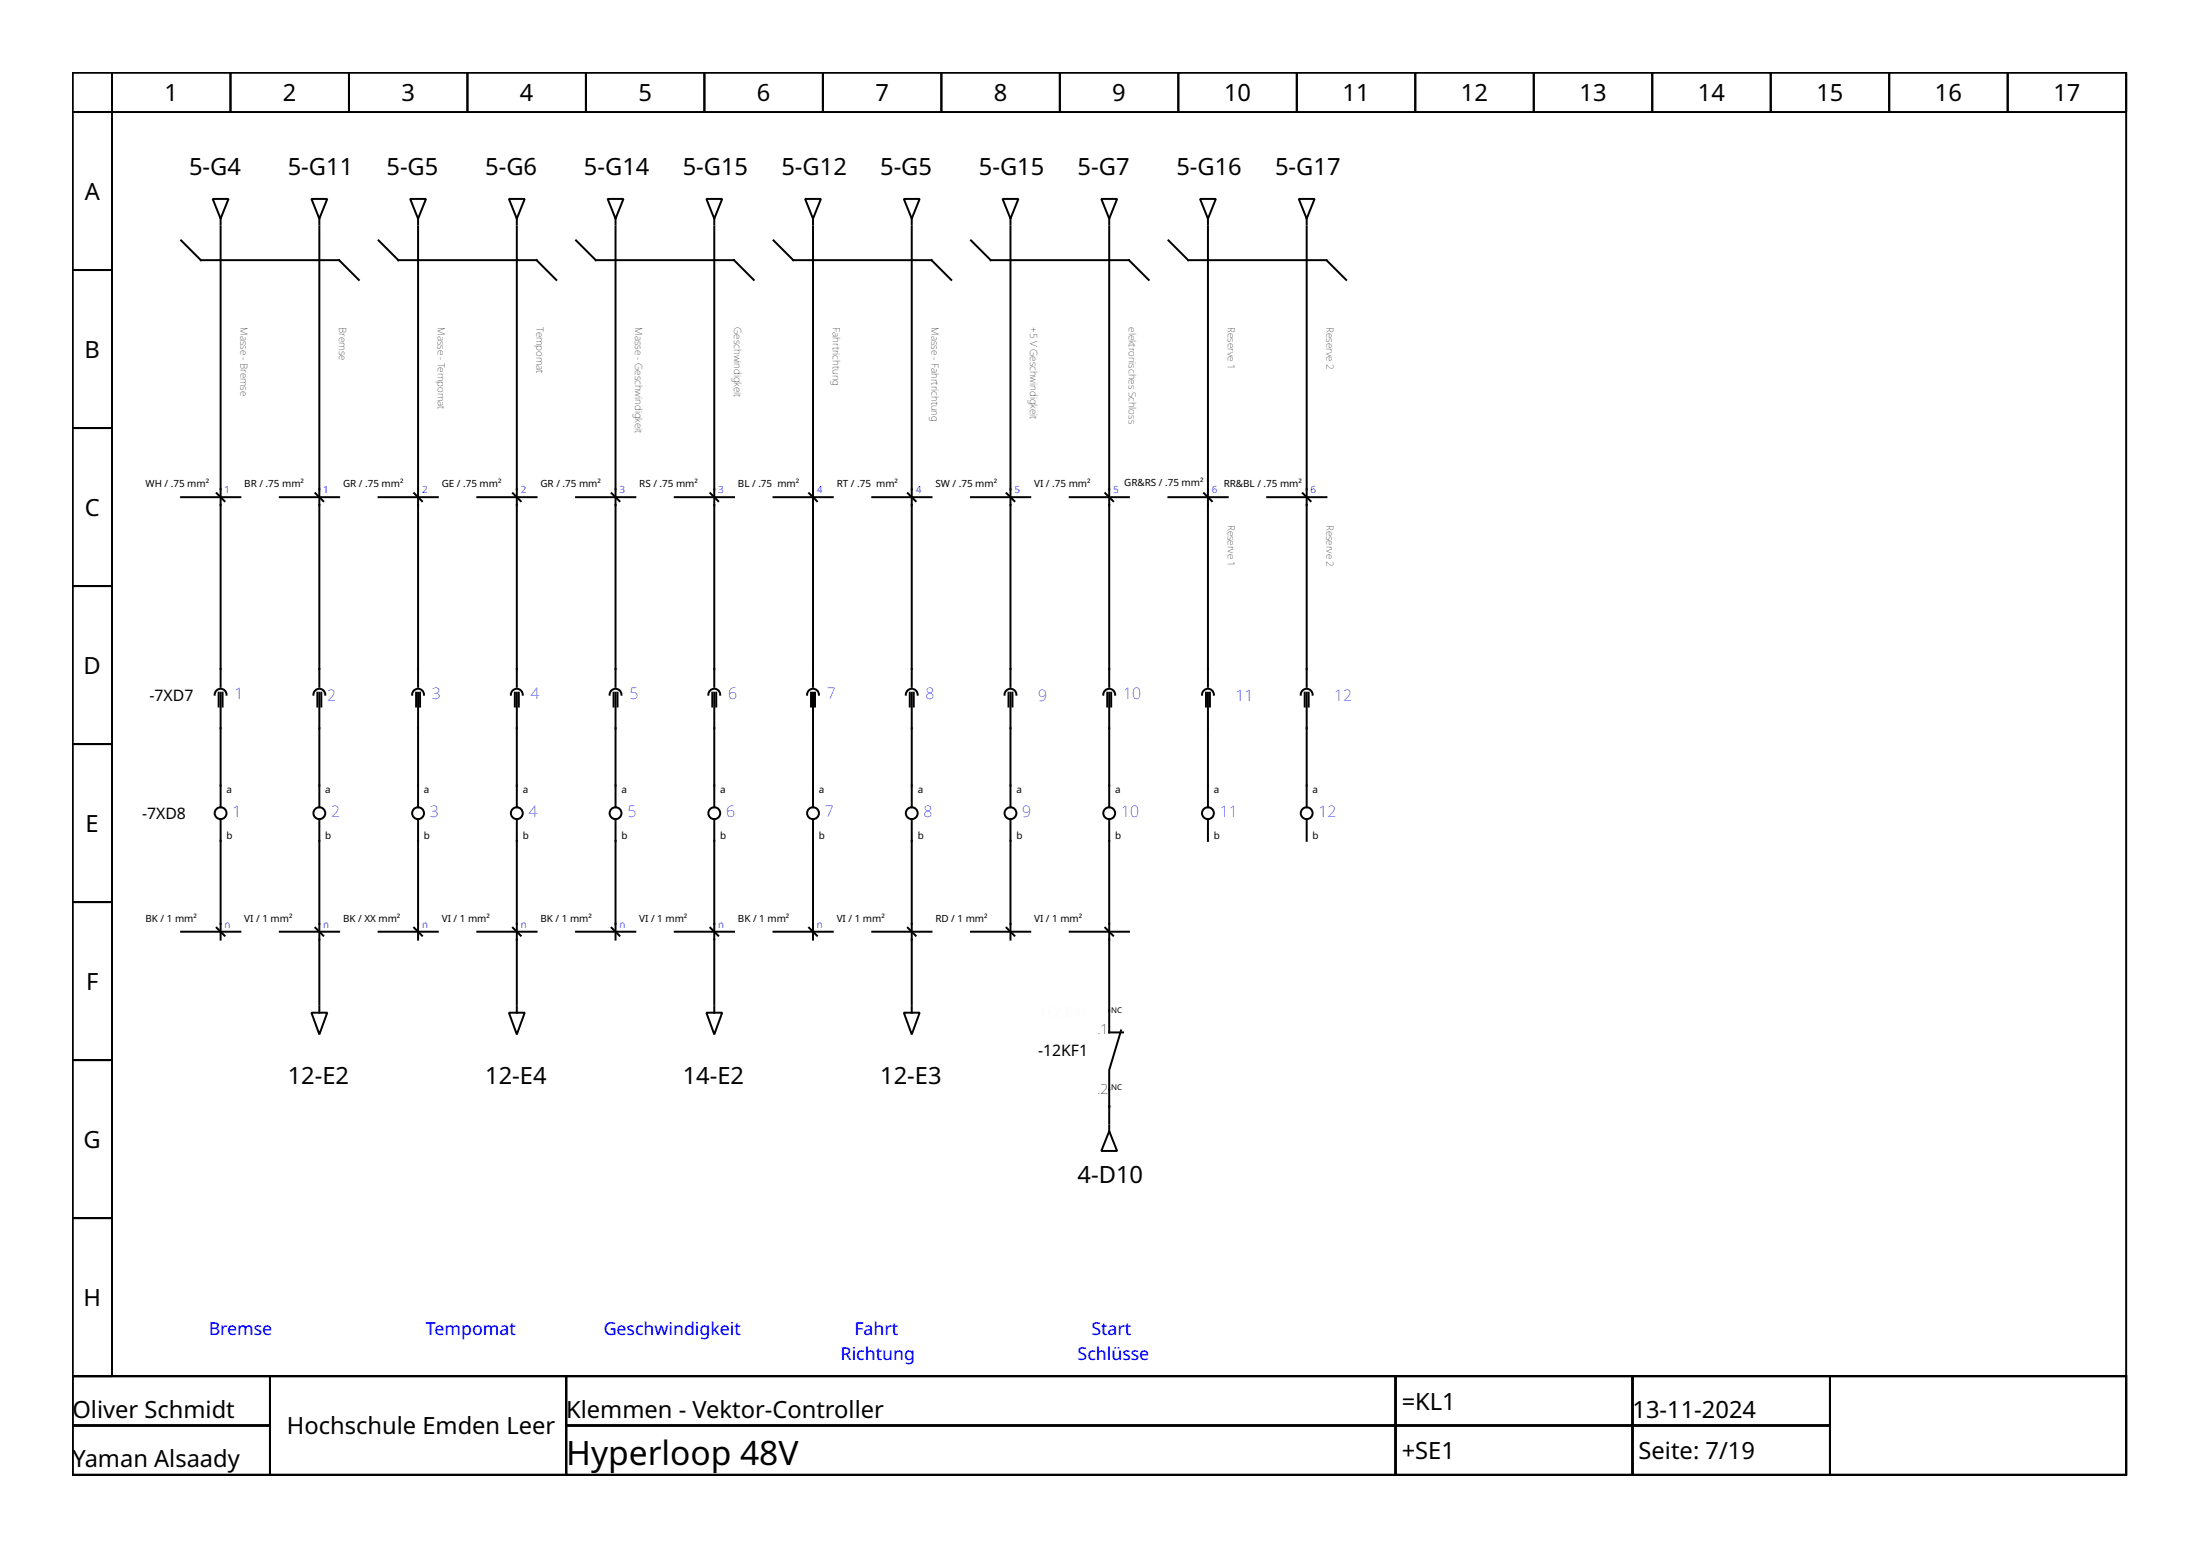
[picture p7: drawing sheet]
<svg xmlns="http://www.w3.org/2000/svg" width="297mm" height="210mm" viewBox="0 0 297 210" stroke-linecap="round" stroke-linejoin="round" font-family="sans-serif">
<g fill="none" stroke="#000" stroke-width=".27">
<path d="M9.8 9.8h277.3v176h-277.3zM9.8 9.8h5.3v5.3h-5.3zM9.8 15.1h5.3v21.4h-5.3zM15.1 9.8h16v5.3h-16zM31.1 9.8h16v5.3h-16zM47.1 9.8h16v5.3h-16zM63.1 9.8h16v5.3h-16zM79.1 9.8h16v5.3h-16zM95.1 9.8h16v5.3h-16zM111.1 9.8h16v5.3h-16zM127.1 9.8h16v5.3h-16zM143.1 9.8h16v5.3h-16z"/>
<path d="M159.1 9.8h16v5.3h-16zM175.1 9.8h16v5.3h-16zM191.1 9.8h16v5.3h-16zM207.1 9.8h16v5.3h-16zM223.1 9.8h16v5.3h-16zM239.1 9.8h16v5.3h-16zM255.1 9.8h16v5.3h-16zM271.1 9.8h16v5.3h-16zM9.8 36.5h5.3v21.3h-5.3zM24.5 32.5l2.6 2.6h18.7l2.6 2.7M28.7 26.9h2.2l-1.1 2.6zM29.8 30.6v62.1"/>
<path d="M29.8 29.5v.8M42.1 26.9h2.1l-1.1 2.6zM43.1 29.5v.8M43.1 30.6v62.1M51.1 32.5l2.7 2.6h18.6l2.7 2.7M55.4 26.9h2.1l-1.1 2.6zM56.4 30.6v62.1M56.4 29.5v.8M68.7 26.9h2.1l-1 2.6zM69.8 29.5v.8M69.8 30.6v62.1M77.8 32.5l2.6 2.6h18.7l2.7 2.7"/>
<path d="M82 26.9h2.2l-1.1 2.6zM83.1 29.5v.8M83.1 30.6v62.1M95.4 26.9h2.1l-1.1 2.6zM96.4 29.5v.8M96.4 30.6v62.1M104.4 32.5l2.7 2.6h18.7l2.6 2.7M108.7 26.9h2.1l-1 2.6zM109.8 29.5v.8M109.8 30.6v62.1M122 26.9h2.2l-1.1 2.6zM123.1 29.5v.8"/>
<path d="M123.1 30.6v62.1M131.1 32.5l2.7 2.6h18.6l2.7 2.7M135.4 26.9h2.1l-1.1 2.6zM136.4 29.5v.8M136.4 30.6v62.1M148.7 26.9h2.1l-1 2.6zM149.8 29.5v.8M149.8 30.6v62.1M157.8 32.5l2.6 2.6h18.7l2.7 2.7M162 26.9h2.2l-1.1 2.6zM163.1 29.5v.8M163.1 30.6v62.1"/>
<path d="M175.4 26.9h2.1l-1.1 2.6zM176.4 30.6v62.1M176.4 29.5v.8M9.8 57.8h5.3v21.3h-5.3zM9.8 79.1h5.3v21.3h-5.3zM24.5 67.1h8M29.3 66.6l1 1M37.8 67.1h8M42.6 66.6l1 1M51.1 67.1h8M55.9 66.6l1.1 1M64.4 67.1h8"/>
<path d="M69.2 66.6l1.1 1M77.8 67.1h8M82.6 66.6l1 1M91.1 67.1h8M95.9 66.6l1.1 1M104.4 67.1h8M109.2 66.6l1.1 1M117.8 67.1h8M122.6 66.6l1 1M131.1 67.1h8M135.9 66.6l1.1 1M144.4 67.1h8"/>
<path d="M149.2 66.6l1.1 1M157.8 67.1h8M162.6 66.6l1 1M171.1 67.1h8M175.9 66.6l1.1 1M29 93.8a.8 .8 0 0 1 .8-.8 .8 .8 0 0 1 .8 .8M29.5 93.5v1.9M29.8 93.5v15.5M30.1 93.5v1.9M42.3 93.8a.8 .8 0 0 1 .8-.8 .8 .8 0 0 1 .8 .8M42.9 93.5v1.9M43.1 93.5v15.5"/>
<path d="M43.4 93.5v1.9M55.6 93.8a.8 .8 0 0 1 .8-.8 .8 .8 0 0 1 .8 .8M56.2 93.5v1.9M56.4 93.5v15.5M56.7 93.5v1.9M69 93.8a.8 .8 0 0 1 .8-.8 .8 .8 0 0 1 .8 .8M69.5 93.5v1.9M69.8 93.5v15.5M70 93.5v1.9M82.3 93.8a.8 .8 0 0 1 .8-.8 .8 .8 0 0 1 .8 .8M82.8 93.5v1.9M83.1 93.5v15.5"/>
<path d="M83.4 93.5v1.9M95.6 93.8a.8 .8 0 0 1 .8-.8 .8 .8 0 0 1 .8 .8M96.2 93.5v1.9M96.4 93.5v15.5M96.7 93.5v1.9M109 93.8a.8 .8 0 0 1 .8-.8 .8 .8 0 0 1 .8 .8M109.5 93.5v1.9M109.8 93.5v15.5M110 93.5v1.9M122.3 93.8a.8 .8 0 0 1 .8-.8 .8 .8 0 0 1 .8 .8M122.8 93.5v1.9M123.1 93.5v15.5"/>
<path d="M123.4 93.5v1.9M135.6 93.8a.8 .8 0 0 1 .8-.8 .8 .8 0 0 1 .8 .8M136.2 93.5v1.9M136.4 93.5v15.5M136.7 93.5v1.9M149 93.8a.8 .8 0 0 1 .8-.8 .8 .8 0 0 1 .8 .8M149.5 93.5v1.9M149.8 93.5v15.5M150 93.5v1.9M162.3 93.8a.8 .8 0 0 1 .8-.8 .8 .8 0 0 1 .8 .8M162.8 93.5v1.9M163.1 93.5v15.5"/>
<path d="M163.4 93.5v1.9M175.6 93.8a.8 .8 0 0 1 .8-.8 .8 .8 0 0 1 .8 .8M176.2 93.5v1.9M176.4 93.5v15.5M176.7 93.5v1.9M9.8 100.4h5.3v21.4h-5.3zM29.8 110.6v16.2M43.1 110.6v25M56.4 110.6v16.2M69.8 110.6v25M83.1 110.6v16.2M96.4 110.6v25"/>
<path d="M109.8 110.6v16.2M123.1 110.6v25M136.4 110.6v16.2M149.8 110.6v28.8h1.8M163.1 110.6v2.9M176.4 110.6v2.9M9.8 121.8h5.3v21.3h-5.3zM24.5 125.8h8M29.3 125.2l1 1.1M37.8 125.8h8M42.1 136.7h2.1l-1.1 2.9zM42.6 125.2l1 1.1"/>
<path d="M43.1 135.9v.8M51.1 125.8h8M55.9 125.2l1.1 1.1M64.4 125.8h8M68.7 136.7h2.1l-1 2.9zM69.2 125.2l1.1 1.1M69.8 135.9v.8M77.8 125.8h8M82.6 125.2l1 1.1M91.1 125.8h8M95.4 136.7h2.1l-1.1 2.9zM95.9 125.2l1.1 1.1"/>
<path d="M96.4 135.9v.8M104.4 125.8h8M109.2 125.2l1.1 1.1M117.8 125.8h8M122 136.7h2.2l-1.1 2.9zM122.6 125.2l1 1.1M123.1 135.9v.8M131.1 125.8h8M135.9 125.2l1.1 1.1M144.4 125.8h8M149.2 125.2l1.1 1.1M151.4 139.1l-1.6 5.3v7.2"/>
<path d="M9.8 143.1h5.3v21.3h-5.3zM149.8 152.7l1 2.7h-2.1zM149.8 151.9v.8M9.8 164.4h5.3v21.4h-5.3zM9.8 185.8h277.3v13.3h-277.3zM9.8 185.8h26.7v6.6h-26.7zM9.8 192.4h26.7v6.7h-26.7zM36.5 185.8h39.9v13.3h-39.9zM76.4 185.8h112v6.6h-112zM76.4 192.4h112v6.7h-112zM188.4 185.8h32v6.6h-32zM188.4 192.4h32v6.7h-32z"/>
<path d="M220.4 185.8h26.7v6.6h-26.7zM220.4 192.4h26.7v6.7h-26.7zM247.1 185.8h40v13.3h-40z"/>
<circle cx="29.8" cy="109.8" r=".8"/>
<circle cx="43.1" cy="109.8" r=".8"/>
<circle cx="56.4" cy="109.8" r=".8"/>
<circle cx="69.8" cy="109.8" r=".8"/>
<circle cx="83.1" cy="109.8" r=".8"/>
<circle cx="96.4" cy="109.8" r=".8"/>
<circle cx="109.8" cy="109.8" r=".8"/>
<circle cx="123.1" cy="109.8" r=".8"/>
<circle cx="136.4" cy="109.8" r=".8"/>
<circle cx="149.8" cy="109.8" r=".8"/>
<circle cx="163.1" cy="109.8" r=".8"/>
<circle cx="176.4" cy="109.8" r=".8"/>
</g>
<text font-size="4.5" x="76.4" y="197.8">Hyperloop 48V</text>
<g font-size="3.2">
<text x="22.2" y="13.7">1</text>
<text x="38.2" y="13.7">2</text>
<text x="54.2" y="13.7">3</text>
<text x="70.2" y="13.7">4</text>
<text x="86.2" y="13.7">5</text>
<text x="102.2" y="13.7">6</text>
<text x="118.2" y="13.7">7</text>
<text x="134.2" y="13.7">8</text>
<text x="150.2" y="13.7">9</text>
<text x="165.3" y="13.7">10</text>
<text x="181.3" y="13.7">11</text>
<text x="197.3" y="13.7">12</text>
<text x="213.3" y="13.7">13</text>
<text x="229.3" y="13.7">14</text>
<text x="245.2" y="13.7">15</text>
<text x="261.2" y="13.7">16</text>
<text x="277.2" y="13.7">17</text>
<text x="25.5" y="23.7">5-G4</text>
<text x="38.9" y="23.7">5-G11</text>
<text x="52.2" y="23.7">5-G5</text>
<text x="65.5" y="23.7">5-G6</text>
<text x="78.8" y="23.7">5-G14</text>
<text x="92.2" y="23.7">5-G15</text>
<text x="105.5" y="23.7">5-G12</text>
<text x="118.8" y="23.7">5-G5</text>
<text x="132.2" y="23.7">5-G15</text>
<text x="145.5" y="23.7">5-G7</text>
<text x="158.8" y="23.7">5-G16</text>
<text x="172.2" y="23.7">5-G17</text>
<text x="11.4" y="27">A</text>
<text x="11.4" y="48.3">B</text>
<text x="11.4" y="69.6">C</text>
<text x="11.3" y="91">D</text>
<text x="11.6" y="112.3">E</text>
<text x="11.6" y="133.6">F</text>
<text x="38.9" y="146.3">12-E2</text>
<text x="65.5" y="146.3">12-E4</text>
<text x="92.2" y="146.3">14-E2</text>
<text x="118.8" y="146.3">12-E3</text>
<text x="11.3" y="155">G</text>
<text x="145.5" y="159.6">4-D10</text>
<text x="11.3" y="176.3">H</text>
<text x="9.8" y="191.4">Oliver Schmidt</text>
<text x="76.4" y="191.4">Klemmen - Vektor-Controller</text>
<text x="189.3" y="190.3">=KL1</text>
<text x="220.4" y="191.4">13-11-2024</text>
<text x="38.7" y="193.6">Hochschule Emden Leer</text>
<text x="189.3" y="197">+SE1</text>
<text x="221.2" y="197">Seite: 7/19</text>
<text x="9.8" y="198">Yaman Alsaady</text>
</g>
<g font-size="2.4" fill="#00f">
<text x="28.2" y="180.2">Bremse</text>
<text x="57.5" y="180.2">Tempomat</text>
<text x="81.5" y="180.2">Geschwindigkeit</text>
<text x="113.5" y="183.6">Richtung</text>
<text x="115.4" y="180.2">Fahrt</text>
<text x="145.5" y="183.6">Schlüsse</text>
<text x="147.4" y="180.2">Start</text>
</g>
<g font-size="2.1">
<text x="20.2" y="94.6">-7XD7</text>
<text x="19.2" y="110.6">-7XD8</text>
<text x="140.2" y="142.6">-12KF1</text>
</g>
<g font-size="2.1" fill="#00f">
<text x="31.7" y="94.3">1</text>
<text x="44.2" y="94.6">2</text>
<text x="58.3" y="94.3">3</text>
<text x="71.6" y="94.3">4</text>
<text x="85" y="94.3">5</text>
<text x="98.3" y="94.3">6</text>
<text x="111.6" y="94.3">7</text>
<text x="125" y="94.3">8</text>
<text x="140.2" y="94.6">9</text>
<text x="151.6" y="94.3">10</text>
<text x="166.8" y="94.6">11</text>
<text x="180.2" y="94.6">12</text>
<text x="31.4" y="110.3">1</text>
<text x="44.7" y="110.3">2</text>
<text x="58" y="110.3">3</text>
<text x="71.4" y="110.3">4</text>
<text x="84.7" y="110.3">5</text>
<text x="98" y="110.3">6</text>
<text x="111.4" y="110.3">7</text>
<text x="124.7" y="110.3">8</text>
<text x="138" y="110.3">9</text>
<text x="151.4" y="110.3">10</text>
<text x="164.7" y="110.3">11</text>
<text x="178" y="110.3">12</text>
</g>
<g font-size="1.9">
<text x="148.2" y="139.6">.1</text>
<text x="148.2" y="147.6">.2</text>
</g>
<g font-size="1.3">
<text x="32.5" y="44.2" transform="rotate(90 32.5 44.2)">Masse - Bremse</text>
<text x="45.8" y="44.2" transform="rotate(90 45.8 44.2)">Bremse</text>
<text x="59.1" y="44.2" transform="rotate(90 59.1 44.2)">Masse - Tempomat</text>
<text x="72.4" y="44.2" transform="rotate(90 72.4 44.2)">Tempomat</text>
<text x="85.8" y="44.2" transform="rotate(90 85.8 44.2)">Masse - Geschwindigkeit</text>
<text x="99.1" y="44.2" transform="rotate(90 99.1 44.2)">Geschwindigkeit</text>
<text x="112.4" y="44.2" transform="rotate(90 112.4 44.2)">Fahrtrichtung</text>
<text x="125.8" y="44.2" transform="rotate(90 125.8 44.2)">Masse - Fahrtrichtung</text>
<text x="139.1" y="44.2" transform="rotate(90 139.1 44.2)">+5 V Geschwindigkeit</text>
<text x="152.4" y="44.2" transform="rotate(90 152.4 44.2)">elektronisches Schloss</text>
<text x="165.8" y="44.2" transform="rotate(90 165.8 44.2)">Reserve 1</text>
<text x="179.1" y="44.2" transform="rotate(90 179.1 44.2)">Reserve 2</text>
<text x="19.7" y="65.8">WH / .75 mm²</text>
<text x="33" y="65.8">BR / .75 mm²</text>
<text x="46.3" y="65.8">GR / .75 mm²</text>
<text x="59.6" y="65.8">GE / .75 mm²</text>
<text x="73" y="65.8">GR / .75 mm²</text>
<text x="86.3" y="65.8">RS / .75 mm²</text>
<text x="99.6" y="65.8">BL / .75 mm²</text>
<text x="113" y="65.8">RT / .75 mm²</text>
<text x="126.3" y="65.8">SW / .75 mm²</text>
<text x="139.6" y="65.8">VI / .75 mm²</text>
<text x="151.8" y="65.6">GR&amp;RS / .75 mm²</text>
<text x="165.2" y="65.8">RR&amp;BL / .75 mm²</text>
<text x="165.8" y="70.8" transform="rotate(90 165.8 70.8)">Reserve 1</text>
<text x="179.1" y="70.8" transform="rotate(90 179.1 70.8)">Reserve 2</text>
<text x="30.6" y="107.1">a</text>
<text x="43.9" y="107.1">a</text>
<text x="57.2" y="107.1">a</text>
<text x="70.6" y="107.1">a</text>
<text x="83.9" y="107.1">a</text>
<text x="97.2" y="107.1">a</text>
<text x="110.6" y="107.1">a</text>
<text x="123.9" y="107.1">a</text>
<text x="137.2" y="107.1">a</text>
<text x="150.6" y="107.1">a</text>
<text x="163.9" y="107.1">a</text>
<text x="177.2" y="107.1">a</text>
<text x="30.6" y="113.2">b</text>
<text x="43.9" y="113.2">b</text>
<text x="57.2" y="113.2">b</text>
<text x="70.6" y="113.2">b</text>
<text x="83.9" y="113.2">b</text>
<text x="97.2" y="113.2">b</text>
<text x="110.6" y="113.2">b</text>
<text x="123.9" y="113.2">b</text>
<text x="137.2" y="113.2">b</text>
<text x="150.6" y="113.2">b</text>
<text x="163.9" y="113.2">b</text>
<text x="177.2" y="113.2">b</text>
<text x="19.7" y="124.4">BK / 1 mm²</text>
<text x="33" y="124.4">VI / 1 mm²</text>
<text x="46.3" y="124.4">BK / XX mm²</text>
<text x="59.6" y="124.4">VI / 1 mm²</text>
<text x="73" y="124.4">BK / 1 mm²</text>
<text x="86.3" y="124.4">VI / 1 mm²</text>
<text x="99.6" y="124.4">BK / 1 mm²</text>
<text x="113" y="124.4">VI / 1 mm²</text>
<text x="126.3" y="124.4">RD / 1 mm²</text>
<text x="139.6" y="124.4">VI / 1 mm²</text>
</g>
<g font-size="1.3" fill="#00f">
<text x="30.3" y="66.6">1</text>
<text x="43.6" y="66.6">1</text>
<text x="57" y="66.6">2</text>
<text x="70.3" y="66.6">2</text>
<text x="83.6" y="66.6">3</text>
<text x="97" y="66.6">3</text>
<text x="110.3" y="66.6">4</text>
<text x="123.6" y="66.6">4</text>
<text x="137" y="66.6">5</text>
<text x="150.3" y="66.6">5</text>
<text x="163.6" y="66.6">6</text>
<text x="177" y="66.6">6</text>
<text x="30.3" y="125.2">n</text>
<text x="43.6" y="125.2">n</text>
<text x="57" y="125.2">n</text>
<text x="70.3" y="125.2">n</text>
<text x="83.6" y="125.2">n</text>
<text x="97" y="125.2">n</text>
<text x="110.3" y="125.2">n</text>
</g>
<g font-size="1.1">
<text x="150" y="136.7">NC</text>
<text x="150" y="147.1">NC</text>
</g>
</svg>
